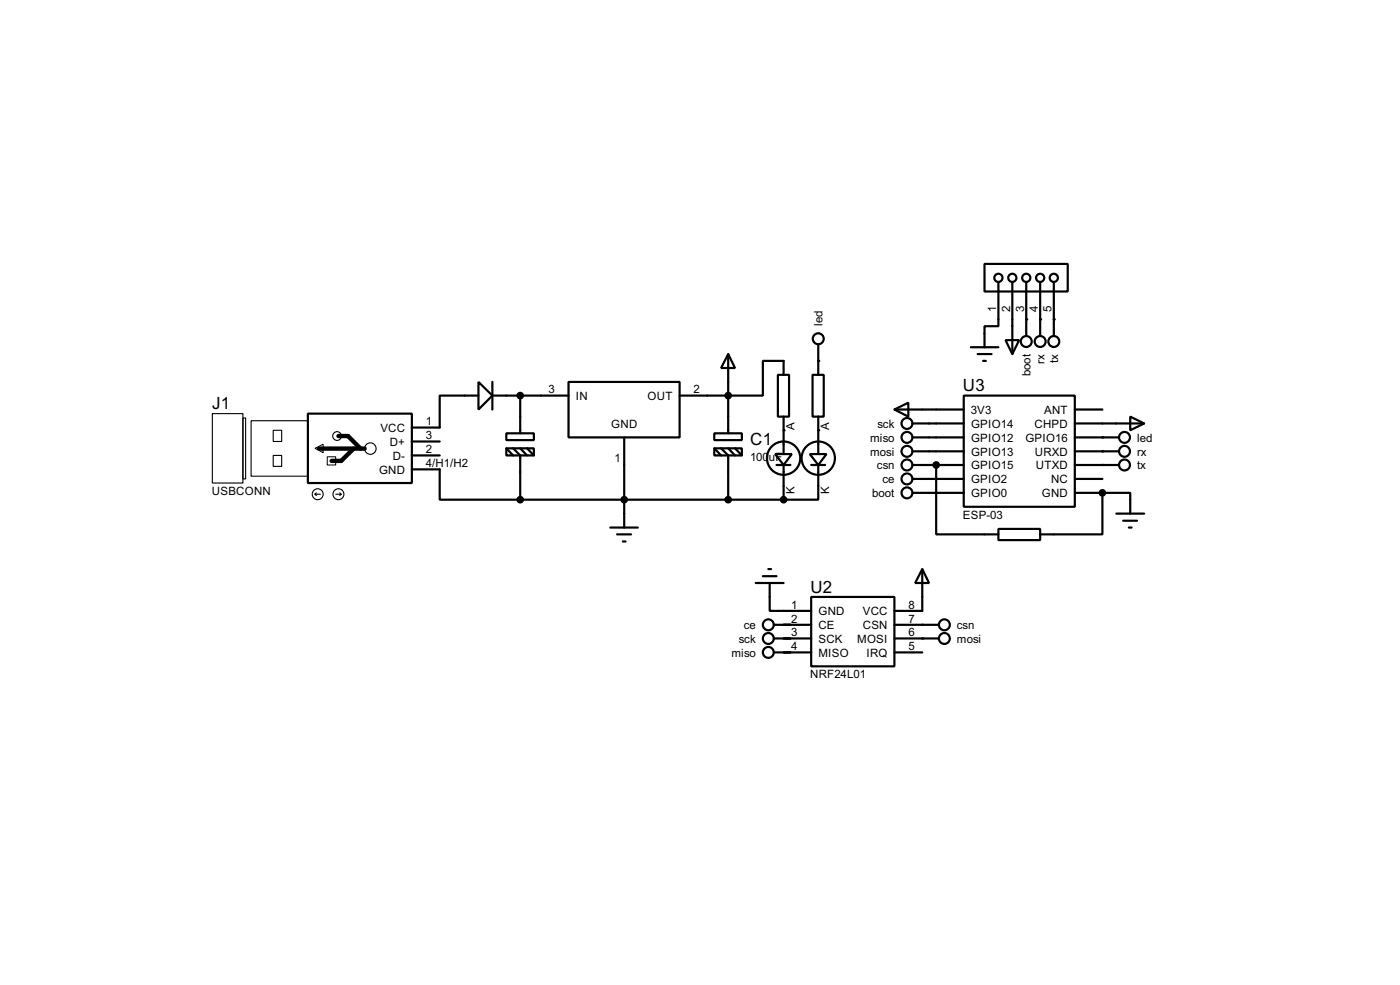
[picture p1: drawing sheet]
<svg xmlns="http://www.w3.org/2000/svg" width="256mm" height="180mm" viewBox="0 0 256 180" stroke-linecap="round" stroke-linejoin="round" font-family="sans-serif">
<g fill="none" stroke="#000" stroke-width=".4">
<path d="M180.4 48.3h15.2v5.1h-15.2zM182.9 51.6v8.1h-2.5v3.9M185.5 51.6v13.2M188 51.6v9.9M190.6 51.6v9.9M193.1 51.6v9.9M56.4 75.7h19.1v12.7h-19.1zM87.7 69.9l2.5 2.5-2.5 2.6zM87.7 72.4h-7.1v5.9h-5.1M90.2 72.4h14M90.2 69.9v5.1M92.8 79.3h5v1.3h-5z"/>
<path d="M95.3 72.4v6.9M104.2 69.9h20.3v10.2h-20.3zM130.9 79.3h5v1.3h-5zM133.4 64.8l1.3 2.6h-2.6zM133.4 64.8v14.5M142.5 68.6h2.1v7.7h-2.1zM143.6 68.6v-2.5h-3.8v6.3h-15.3M143.6 76.3v6.8M148.9 68.6h2v7.7h-2zM149.9 63v5.6M149.9 76.3v6.8M163.9 75l2.5-1.3v2.6z"/>
<path d="M163.9 75h12.7M167.2 77.5h9.4M176.6 72.4h20.3v20.4h-20.3zM177.9 63.6h5M179.1 64.8h2.6M180.1 66.1h.5M184.2 62.3h2.5l-1.2 2.5zM196.9 75h5.1M196.9 77.5h12.7M207.1 76.3l2.5 1.2-2.5 1.3zM75.5 85.9h5.1v5.6h14.7M75.5 80.8h5.1"/>
<path d="M75.5 83.4h5.1M92.8 82.1h5v1.3h-5zM92.8 82.1l1.2 1.3M94 82.1l1.3 1.3v8.1M95.3 91.5h48.3M95.3 82.1l1.3 1.3M96.6 82.1l1.2 1.3M111.8 96.6h5.1M113.1 97.8h2.5M114.1 99.1h.5M114.4 80.1v16.5M130.9 82.1h5v1.3h-5z"/>
<path d="M130.9 82.1l1.2 1.3M132.1 82.1l1.3 1.3v8.1M133.4 82.1l1.3 1.3M134.7 82.1l1.2 1.3M142 83.1h3.1l-1.5 2zM142.3 85.1h2.5M143.6 85.1v6.4M148.4 83.1h3l-1.5 2zM148.6 85.1h2.6M149.9 85.1v6.4h-6.3M167.2 80.1h9.4M167.2 82.6h9.4"/>
<path d="M167.2 87.7h9.4M167.2 90.2h9.4M167.2 85.1h9.4M171.5 85.1v12.7h11.4M182.9 96.8h7.7v2.1h-7.7zM196.9 80.1h8.1M196.9 82.6h8.1M196.9 87.7h5.1M196.9 90.2h5.1M196.9 85.1h8.1M202 90.2h5.1v3.8M202 90.2v7.6h-11.4"/>
<path d="M204.5 94h5.1M205.8 95.3h2.5M206.8 96.6h.5M138.5 106.7h5.1M139.8 105.5h2.5M140.8 104.2h.5M141 106.7v5.1h7.6M141.8 114.4h6.8M141.8 116.9h6.8M141.8 119.4h6.8M148.6 109.3h15.3v12.7h-15.3zM163.9 114.4h8.1"/>
<path d="M163.9 116.9h8.1M163.9 119.4h5.1M169 104.2l1.2 2.5h-2.5zM169 104.2v7.6h-5.1"/>
<circle cx="182.9" cy="50.9" r=".75"/>
<circle cx="185.4" cy="50.9" r=".75"/>
<circle cx="188" cy="50.9" r=".75"/>
<circle cx="190.5" cy="50.9" r=".75"/>
<circle cx="193" cy="50.9" r=".75"/>
<circle cx="149.9" cy="62" r="1"/>
<circle cx="166.1" cy="77.5" r="1"/>
<circle cx="188" cy="62.5" r="1"/>
<circle cx="190.5" cy="62.5" r="1"/>
<circle cx="193" cy="62.5" r="1"/>
<circle cx="143.5" cy="83.9" r="3.1"/>
<circle cx="149.9" cy="83.9" r="3.1"/>
<circle cx="166.1" cy="80.1" r="1"/>
<circle cx="166.1" cy="87.7" r="1"/>
<circle cx="166.1" cy="90.2" r="1"/>
<circle cx="166.1" cy="82.6" r="1"/>
<circle cx="166.1" cy="85.1" r="1"/>
<circle cx="206" cy="82.6" r="1"/>
<circle cx="206" cy="80.1" r="1"/>
<circle cx="206" cy="85.1" r="1"/>
<circle cx="140.7" cy="114.4" r="1"/>
<circle cx="140.7" cy="119.4" r="1"/>
<circle cx="140.7" cy="116.9" r="1"/>
<circle cx="173" cy="114.4" r="1"/>
<circle cx="173" cy="116.9" r="1"/>
</g>
<g fill="#000">
<circle cx="188" cy="58.5" r=".2"/>
<circle cx="190.6" cy="58.5" r=".2"/>
<circle cx="193.1" cy="58.5" r=".2"/>
<circle cx="143.6" cy="78.8" r=".2"/>
<circle cx="149.9" cy="78.8" r=".2"/>
<circle cx="149.9" cy="66.1" r=".2"/>
<circle cx="171.5" cy="85.1" r=".2"/>
<circle cx="202" cy="90.2" r=".2"/>
<circle cx="202" cy="82.6" r=".2"/>
<circle cx="202" cy="85.1" r=".2"/>
<circle cx="202" cy="80.1" r=".2"/>
<circle cx="169" cy="116.9" r=".2"/>
<circle cx="169" cy="114.4" r=".2"/>
</g>
<g fill="none" stroke="#000" stroke-width=".2">
<path d="M38.9 75.7h5.6v12.7h-5.6zM44.5 76.5h.5v11.2h-.5zM46 77h10.4v10.2h-10.4zM50.1 78.8h1.5v2h-1.5zM50.1 83.4h1.5v2h-1.5zM57.7 90.5h1M57.7 90.5l.3 .2M58 90.2l-.3 .3M61.5 90.5h1M62.3 90.2l.2 .3M62.5 90.5l-.2 .2"/>
<circle cx="61.7" cy="79.8" r=".8"/>
<circle cx="58.2" cy="90.5" r="1"/>
<circle cx="62" cy="90.5" r="1"/>
<circle cx="67.8" cy="82.1" r="1.05"/>
</g>
<path d="M62 79.8h1.8l2.3 2.3M58.5 82.1h8.3M64.8 82.1l-2.3 2.3h-1.7" fill="none" stroke="#000" stroke-width=".8"/>
<path d="M57.7 82.1l1.5-.8v1.6zM60 83.6h1.5v1.5h-1.5z" fill="none" stroke="#000" stroke-width=".18"/>
<g fill="#000" stroke="#000" stroke-width=".4">
<circle cx="95.3" cy="72.4" r=".5"/>
<circle cx="133.4" cy="72.4" r=".5"/>
<circle cx="95.3" cy="91.5" r=".5"/>
<circle cx="114.3" cy="91.5" r=".5"/>
<circle cx="133.4" cy="91.5" r=".5"/>
<circle cx="143.5" cy="91.5" r=".5"/>
<circle cx="171.5" cy="85.1" r=".5"/>
<circle cx="201.9" cy="90.2" r=".5"/>
</g>
<g font-size="3.5">
<text x="176.4" y="71.6">U3</text>
<text x="38.9" y="74.9">J1</text>
<text x="137.5" y="81.5">C1</text>
<text x="148.5" y="108.5">U2</text>
</g>
<g font-size="2.4">
<text x="150.7" y="59.7" transform="rotate(-90 150.7 59.7)">led</text>
<text x="182.5" y="57.1" transform="rotate(-90 182.5 57.1)">1</text>
<text x="185.1" y="57.1" transform="rotate(-90 185.1 57.1)">2</text>
<text x="187.6" y="57.1" transform="rotate(-90 187.6 57.1)">3</text>
<text x="190.1" y="57.1" transform="rotate(-90 190.1 57.1)">4</text>
<text x="192.6" y="57" transform="rotate(-90 192.6 57)">5</text>
<text x="100.5" y="72">3</text>
<text x="127.1" y="72">2</text>
<text x="188.8" y="68.8" transform="rotate(-90 188.8 68.8)">boot</text>
<text x="191.4" y="66.6" transform="rotate(-90 191.4 66.6)">rx</text>
<text x="193.9" y="66.5" transform="rotate(-90 193.9 66.5)">tx</text>
<text x="78" y="77.9">1</text>
<text x="105.5" y="73.2">IN</text>
<text x="118.6" y="73.2">OUT</text>
<text x="177.9" y="75.8">3V3</text>
<text x="191.3" y="75.8">ANT</text>
<text x="69.7" y="79">VCC</text>
<text x="71.4" y="81.6">D+</text>
<text x="78" y="80.4">3</text>
<text x="78" y="82.9">2</text>
<text x="112" y="78.3">GND</text>
<text x="145.6" y="78.7" transform="rotate(-90 145.6 78.7)">A</text>
<text x="151.9" y="78.7" transform="rotate(-90 151.9 78.7)">A</text>
<text x="159.4" y="80.8">miso</text>
<text x="159.4" y="83.4">mosi</text>
<text x="160.8" y="78.3">sck</text>
<text x="177.9" y="78.3">GPIO14</text>
<text x="177.9" y="80.8">GPIO12</text>
<text x="177.9" y="83.4">GPIO13</text>
<text x="187.8" y="80.8">GPIO16</text>
<text x="189.5" y="78.3">CHPD</text>
<text x="189.6" y="83.4">URXD</text>
<text x="208.3" y="80.8">led</text>
<text x="208.3" y="83.4">rx</text>
<text x="69.4" y="86.7">GND</text>
<text x="72" y="84.2">D-</text>
<text x="78" y="85.5">4/H1/H2</text>
<text x="112.6" y="84.6">1</text>
<text x="137.4" y="84.4">100uF</text>
<text x="160.7" y="85.9">csn</text>
<text x="161.7" y="88.5">ce</text>
<text x="177.9" y="85.9">GPIO15</text>
<text x="177.9" y="88.5">GPIO2</text>
<text x="189.8" y="85.9">UTXD</text>
<text x="192.5" y="88.5">NC</text>
<text x="208.3" y="85.9">tx</text>
<text x="38.8" y="90.7">USBCONN</text>
<text x="145.6" y="90.4" transform="rotate(-90 145.6 90.4)">K</text>
<text x="151.9" y="90.4" transform="rotate(-90 151.9 90.4)">K</text>
<text x="159.8" y="91">boot</text>
<text x="176.4" y="95">ESP-03</text>
<text x="177.9" y="91">GPIO0</text>
<text x="190.8" y="91">GND</text>
<text x="145" y="111.4">1</text>
<text x="145" y="114">2</text>
<text x="149.9" y="112.6">GND</text>
<text x="158.1" y="112.6">VCC</text>
<text x="166.4" y="111.4">8</text>
<text x="166.4" y="114">7</text>
<text x="135.4" y="117.7">sck</text>
<text x="136.3" y="115.2">ce</text>
<text x="145" y="116.5">3</text>
<text x="145" y="119">4</text>
<text x="149.9" y="115.2">CE</text>
<text x="149.9" y="117.7">SCK</text>
<text x="157" y="117.7">MOSI</text>
<text x="158.1" y="115.2">CSN</text>
<text x="166.4" y="116.5">6</text>
<text x="166.4" y="119">5</text>
<text x="175.3" y="117.7">mosi</text>
<text x="175.3" y="115.2">csn</text>
<text x="134" y="120.2">miso</text>
<text x="148.4" y="124.2">NRF24L01</text>
<text x="149.9" y="120.2">MISO</text>
<text x="158.7" y="120.2">IRQ</text>
</g>
</svg>
